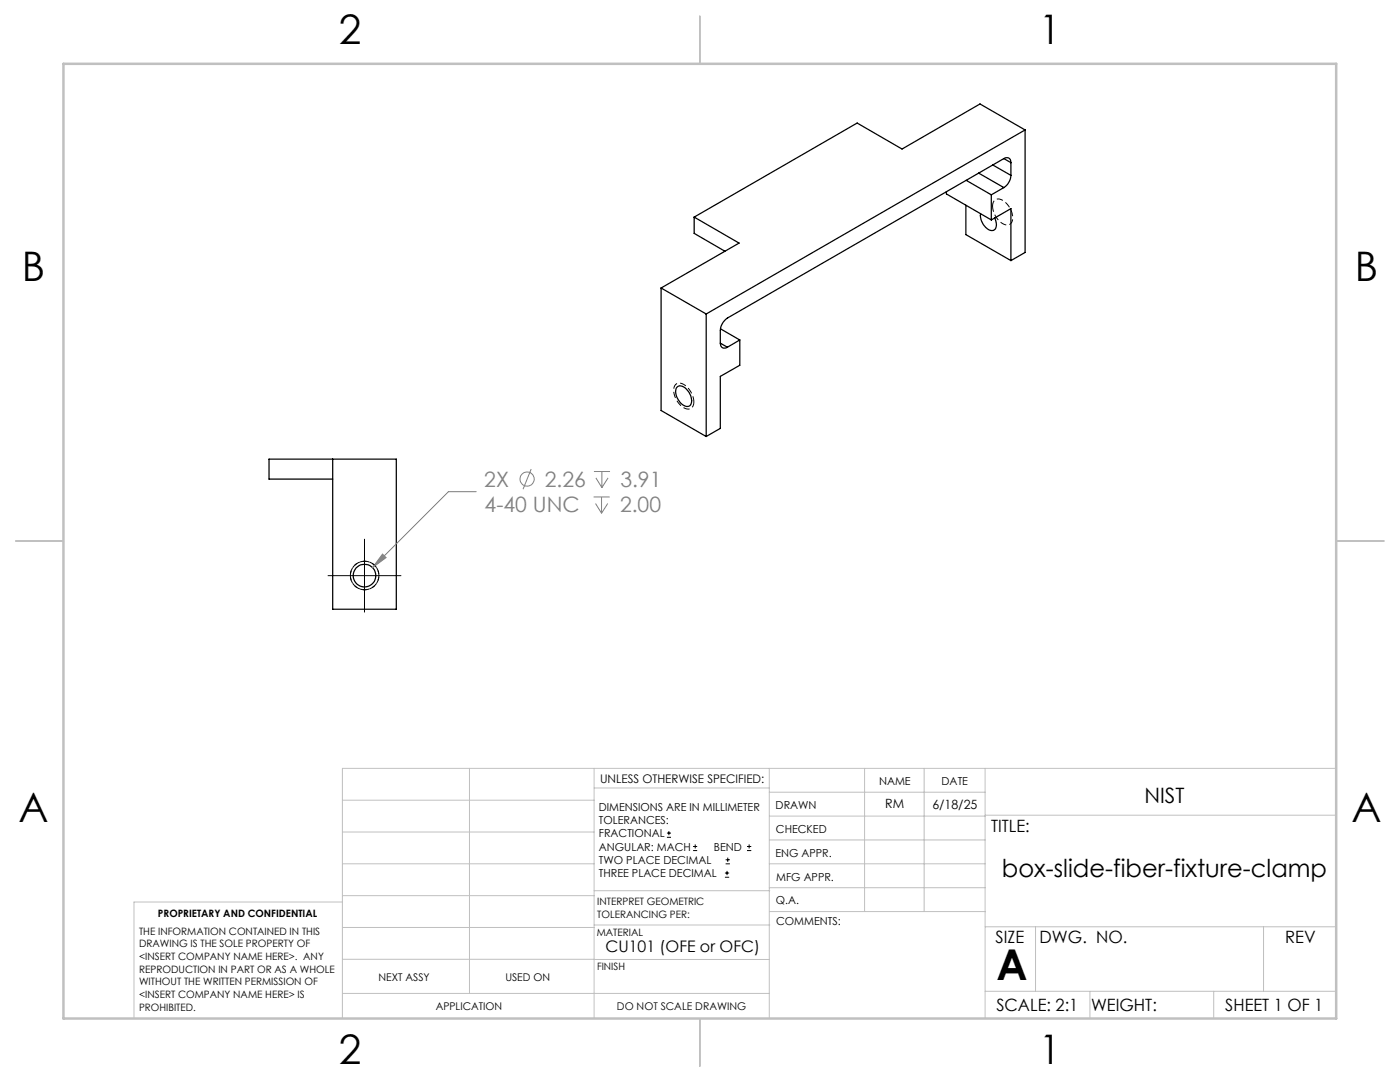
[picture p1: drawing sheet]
<svg xmlns="http://www.w3.org/2000/svg" width="279mm" height="216mm" viewBox="0 0 279 216" stroke-linecap="round" stroke-linejoin="round" font-family="sans-serif">
<g fill="none" stroke="#000" stroke-width=".25">
<path d="M188.9 38.2v.5l8.9 5.2M192.8 36l5 2.9M195.3 34.5l5 2.9M197.8 38.9v5M198.1 32.9l3.7 2.1M200.3 31.6l-55.1 31.9a3.2 3.2 0 0 0-1.4 2.4v2.6M200.3 31.6a.86 .86 0 0 1 1-.1 .86 .86 0 0 1 .5 1M200.3 37.4l-2.5 1.5M200.3 31.6l1.5 .9M201.8 35a3.2 3.2 0 0 1-1.5 2.4M201.8 32.5v2.5M204.6 25.9l-63.7 36.8"/>
<path d="M204.6 25.9v24.5l-2.8 1.6M204.6 25.9l-9-5.2-15.6 9-8.9-5.1-32.6 18.7M131.9 57.5l9 5.2M131.9 57.5v24.4l9 5.2M138.5 43.3l9 5.2-15.6 9M138.5 43.3v3.3l6.2 3.5M192.8 41v5.8l9 5.2M195.7 42.7a3.1 3.1 0 0 0 2.3 3.3 1.26 1.26 0 0 0 .8-1.8l-.3-.7M197.8 43.9l4-2.3v10.4M135.2 77.2a1.58 1.58 0 0 1 2 .7 2.42 2.42 0 0 1 .5 3.1 2.01 2.01 0 0 1-2.5-1.5 1.95 1.95 0 0 1 0-2.3zM140.9 62.7v24.4M143.8 68.5a.86 .86 0 0 0 .4 .9 .86 .86 0 0 0 1-.1"/>
<path d="M143.8 68.5l1.4 .8M143.8 65.6l3.8 2.2M147.6 67.8v5.1l-3.8 2.2v10.4l-2.9 1.6M147.6 67.8l-2.4 1.5M66.4 91.6v30h12.7v-30h-25.4v4h12.7"/>
<circle cx="72.7" cy="114.8" r="2.26"/>
</g>
<g fill="none" stroke="#808080" stroke-width=".2">
<path d="M95 98.1h-5.5l-15.1 15.1M106 93.6l-1.6 4M118.5 99.2h3.2M118.5 94.1h3.2M118.9 95.4l1.2 1.9M120.1 99.2v3.2M120.1 94.1v3.2M121.4 95.4l-1.3 1.9M76.3 110.6l.7 .7-2.6 1.9zM118.9 100.5l1.2 1.9M121.3 100.5l-1.2 1.9"/>
<circle cx="105.2" cy="95.6" r="1.42"/>
</g>
<g fill="none" stroke="#000" stroke-width=".2">
<path d="M65.4 114.9h14.7M72.7 107.5v14.7M133.1 167.1h.8M133.1 166.2h.8M133.5 165.8v.9M138.3 169.7h.8M138.3 168.9h.8M138.7 168.5v.8M144.7 175h.8M144.7 174.2h.8M144.8 172.4h.9M144.8 171.6h.9"/>
<path d="M145.1 173.8v.8M145.2 171.1v.9M149.1 169.7h.8M149.1 168.9h.8M149.5 168.5v.8"/>
</g>
<path d="M69.9 114.8a2.84 2.84 0 0 0 4.2 2.5 2.84 2.84 0 0 0 .2-4.8 2.84 2.84 0 0 0-4.4 2.1v.2M75.6 114.8a2.84 2.84 0 0 1-4.2 2.5 2.84 2.84 0 0 1-.2-4.8 2.84 2.84 0 0 1 4.4 2.1v.2" fill="none" stroke="#000" stroke-width=".2" stroke-dasharray="1.3 .6" stroke-dashoffset=".3" stroke-linecap="butt"/>
<path d="M198.1 41.1a3.9 3.9 0 0 0 2.9 3.8 1.44 1.44 0 0 0 1-2.1 3.6 3.6 0 0 0-3-3.1 1.25 1.25 0 0 0-.9 1.4M138.5 80.2a1.28 1.28 0 0 1-.8 1.4 1.28 1.28 0 0 1-1.5-.4 3.8 3.8 0 0 1-1.5-4.3 1.51 1.51 0 0 1 2.3 .3l1.1 1.5 .4 1.5" fill="none" stroke="#000" stroke-width=".2" stroke-dasharray="1.3 .6" stroke-dashoffset=".1" stroke-linecap="butt"/>
<g fill="none" stroke="#c0c0c0" stroke-width=".2">
<path d="M68.3 159.7h50.3M93.7 153.3v44.9M118.6 153.3v49.9M118.6 157.2h34.9M153.5 153.3v49.9M153.5 158.1h43.1M172.5 153.3v28.6M184.4 153.3v28.6M196.6 153.3v49.9M266.7 153.3h-198.4v49.9M68.3 178.7h50.3M68.3 172.4h50.3"/>
<path d="M68.3 166h50.3M68.3 180h-41.6v23.2M118.6 177.7h35M153.5 167.6h43.1M153.5 162.8h43.1M153.5 172.4h43.1M153.5 177.1h43.1M196.6 162.7h70.1M68.3 198.2h85.2M68.3 191.4l85.2 .1M68.3 185.1h50.3M118.6 184.6h35"/>
<path d="M153.6 181.9h43M196.6 197.8h70.1M196.6 184.9h70.1M206.7 184.9v12.9M217.5 197.8v5.4M242.2 197.8v5.4M252.2 184.9v12.9"/>
</g>
<path d="M139.7 3.2v9.5M3.1 107.9h9.6M266.7 107.9h9.5M139.7 203.2v9.6" fill="none" stroke="#c0c0c0" stroke-width=".25"/>
<path d="M12.7 12.7h254v190.5h-254z" fill="none" stroke="#c0c0c0" stroke-width=".5"/>
<path d="M76.3 110.6l.7 .7-2.6 1.9z" fill="#808080"/>
<text font-size="8.5" x="198.9" y="195.5">A</text>
<g font-size="8.1">
<text x="67.6" y="8.9">2</text>
<text x="207.3" y="8.9">1</text>
<text x="4.4" y="56.2">B</text>
<text x="270.4" y="56.2">B</text>
<text x="3.7" y="164.1">A</text>
<text x="269.7" y="164.1">A</text>
<text x="67.6" y="212.4">2</text>
<text x="207.3" y="212.4">1</text>
</g>
<text font-size="4.9" x="200" y="175">box-slide-fiber-fixture-clamp</text>
<g font-size="4.2" fill="#808080">
<text x="96.7" y="97.1">2X</text>
<text x="108.7" y="97.1">2.26</text>
<text x="123.8" y="97.1">3.91</text>
<text x="96.7" y="102.2">4-40 UNC</text>
<text x="123.7" y="102.2">2.00</text>
</g>
<text font-size="4.2" x="228.4" y="160.1">NIST</text>
<g font-size="3.4">
<text x="197.8" y="166">TITLE:</text>
<text x="198.7" y="188.1">SIZE</text>
<text x="207.5" y="188.1">DWG. NO.</text>
<text x="256.5" y="188.2">REV</text>
<text x="198.8" y="201.7">SCALE: 2:1</text>
<text x="217.7" y="201.8">WEIGHT:</text>
<text x="244.5" y="201.7">SHEET 1 OF 1</text>
</g>
<text font-size="3.2" x="120.8" y="189.9">CU101 (OFE or OFC)</text>
<g font-size="2.5">
<text x="176.7" y="161.3">RM</text>
<text x="186.1" y="161.4">6/18/25</text>
</g>
<text font-size="2.4" x="119.8" y="156.2">UNLESS OTHERWISE SPECIFIED:</text>
<g font-size="2.2">
<text x="119.5" y="161.8">DIMENSIONS ARE IN MILLIMETER</text>
<text x="154.8" y="161.4">DRAWN</text>
<text x="175.4" y="156.6">NAME</text>
<text x="187.9" y="156.7">DATE</text>
<text x="119.5" y="164.4">TOLERANCES:</text>
<text x="119.5" y="167.1">FRACTIONAL</text>
<text x="154.9" y="166.3">CHECKED</text>
<text x="119.5" y="169.7">ANGULAR: MACH</text>
<text x="119.5" y="172.4">TWO PLACE DECIMAL</text>
<text x="142.5" y="169.7">BEND</text>
<text x="154.8" y="170.9">ENG APPR.</text>
<text x="119.5" y="175">THREE PLACE DECIMAL</text>
<text x="154.9" y="175.7">MFG APPR.</text>
<text x="154.9" y="180.4">Q.A.</text>
<text x="154.9" y="184.6">COMMENTS:</text>
</g>
<g font-size="2.1">
<text x="75.5" y="195.7">NEXT ASSY</text>
<text x="100.9" y="195.7">USED ON</text>
<text x="86.9" y="201.5">APPLICATION</text>
<text x="123.1" y="201.6">DO NOT SCALE DRAWING</text>
</g>
<g font-size="2">
<text x="31.5" y="182.9">PROPRIETARY AND CONFIDENTIAL</text>
<text x="119.2" y="180.6">INTERPRET GEOMETRIC</text>
<text x="119.2" y="183.1">TOLERANCING PER:</text>
<text x="27.8" y="186.5">THE INFORMATION CONTAINED IN THIS</text>
<text x="27.8" y="189">DRAWING IS THE SOLE PROPERTY OF</text>
<text x="27.8" y="191.6">&lt;INSERT COMPANY NAME HERE&gt;. ANY</text>
<text x="119.1" y="186.7">MATERIAL</text>
<text x="27.8" y="194.1">REPRODUCTION IN PART OR AS A WHOLE</text>
<text x="27.8" y="196.6">WITHOUT THE WRITTEN PERMISSION OF</text>
<text x="119.1" y="193.5">FINISH</text>
<text x="27.8" y="199.1">&lt;INSERT COMPANY NAME HERE&gt; IS</text>
<text x="27.8" y="201.7">PROHIBITED.</text>
</g>
</svg>
